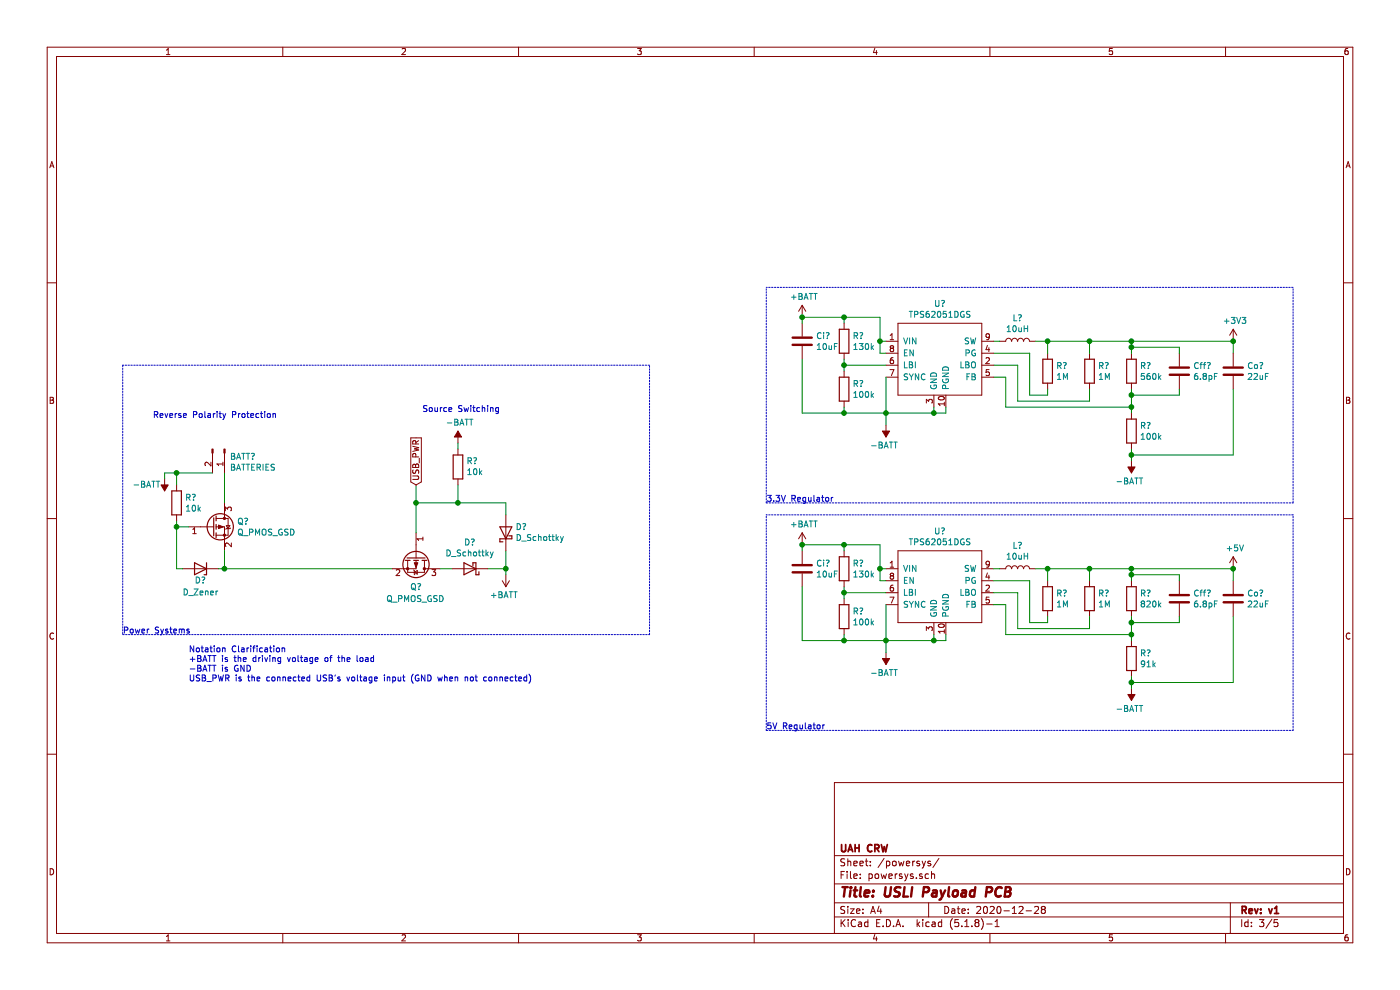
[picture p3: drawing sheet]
EESchema Schematic File Version 4
EELAYER 30 0
EELAYER END
$Descr A4 11693 8268
encoding utf-8
Sheet 3 5
Title "USLI Payload PCB"
Date "2020-12-28"
Rev "v1"
Comp "UAH CRW"
Comment1 ""
Comment2 ""
Comment3 ""
Comment4 ""
$EndDescr
$Comp
L CRW_PCB_v1:TPS62051DGS U?
U 1 1
P 7850 3000
AR Path="/6008F2C2" Ref="U?"  Part="1" 
AR Path="/6005F8A6/6008F2C2" Ref="U?"  Part="1" 
F 0 "U?" H 7850 3465 50  0000 C CNN
F 1 "TPS62051DGS" H 7850 3374 50  0000 C CNN
F 2 "CRW_PCB_v1:TPS62051DGS_VSSOP" H 7650 2750 50  0001 C CNN
F 3 "" H 7650 2750 50  0001 C CNN
	1    7850 3000
	1    0    0    -1  
$EndComp
$Comp
L Device:L L?
U 1 1
P 8500 2850
AR Path="/6008F2C8" Ref="L?"  Part="1" 
AR Path="/6005F8A6/6008F2C8" Ref="L?"  Part="1" 
F 0 "L?" V 8690 2850 50  0000 C CNN
F 1 "10uH" V 8599 2850 50  0000 C CNN
F 2 "Inductor_SMD:L_Taiyo-Yuden_NR-60xx" H 8500 2850 50  0001 C CNN
F 3 "~" H 8500 2850 50  0001 C CNN
	1    8500 2850
	0    -1   -1   0   
$EndComp
$Comp
L Device:C Ci?
U 1 1
P 6700 2850
AR Path="/6008F2CE" Ref="Ci?"  Part="1" 
AR Path="/6005F8A6/6008F2CE" Ref="Ci?"  Part="1" 
F 0 "Ci?" H 6815 2896 50  0000 L CNN
F 1 "10uF" H 6815 2805 50  0000 L CNN
F 2 "Capacitor_SMD:C_0805_2012Metric_Pad1.18x1.45mm_HandSolder" H 6738 2700 50  0001 C CNN
F 3 "~" H 6700 2850 50  0001 C CNN
	1    6700 2850
	1    0    0    -1  
$EndComp
$Comp
L Device:R R?
U 1 1
P 7050 2850
AR Path="/6008F2D4" Ref="R?"  Part="1" 
AR Path="/6005F8A6/6008F2D4" Ref="R?"  Part="1" 
F 0 "R?" H 7120 2896 50  0000 L CNN
F 1 "130k" H 7120 2805 50  0000 L CNN
F 2 "Resistor_SMD:R_0402_1005Metric_Pad0.72x0.64mm_HandSolder" V 6980 2850 50  0001 C CNN
F 3 "~" H 7050 2850 50  0001 C CNN
	1    7050 2850
	1    0    0    -1  
$EndComp
$Comp
L Device:R R?
U 1 1
P 7050 3250
AR Path="/6008F2DA" Ref="R?"  Part="1" 
AR Path="/6005F8A6/6008F2DA" Ref="R?"  Part="1" 
F 0 "R?" H 7120 3296 50  0000 L CNN
F 1 "100k" H 7120 3205 50  0000 L CNN
F 2 "Resistor_SMD:R_0402_1005Metric_Pad0.72x0.64mm_HandSolder" V 6980 3250 50  0001 C CNN
F 3 "~" H 7050 3250 50  0001 C CNN
	1    7050 3250
	1    0    0    -1  
$EndComp
$Comp
L Device:R R?
U 1 1
P 9450 3100
AR Path="/6008F2E0" Ref="R?"  Part="1" 
AR Path="/6005F8A6/6008F2E0" Ref="R?"  Part="1" 
F 0 "R?" H 9520 3146 50  0000 L CNN
F 1 "560k" H 9520 3055 50  0000 L CNN
F 2 "Resistor_SMD:R_0402_1005Metric_Pad0.72x0.64mm_HandSolder" V 9380 3100 50  0001 C CNN
F 3 "~" H 9450 3100 50  0001 C CNN
	1    9450 3100
	1    0    0    -1  
$EndComp
$Comp
L Device:R R?
U 1 1
P 9450 3600
AR Path="/6008F2E6" Ref="R?"  Part="1" 
AR Path="/6005F8A6/6008F2E6" Ref="R?"  Part="1" 
F 0 "R?" H 9520 3646 50  0000 L CNN
F 1 "100k" H 9520 3555 50  0000 L CNN
F 2 "Resistor_SMD:R_0402_1005Metric_Pad0.72x0.64mm_HandSolder" V 9380 3600 50  0001 C CNN
F 3 "~" H 9450 3600 50  0001 C CNN
	1    9450 3600
	1    0    0    -1  
$EndComp
$Comp
L Device:C Cff?
U 1 1
P 9850 3100
AR Path="/6008F2EC" Ref="Cff?"  Part="1" 
AR Path="/6005F8A6/6008F2EC" Ref="Cff?"  Part="1" 
F 0 "Cff?" H 9965 3146 50  0000 L CNN
F 1 "6.8pF" H 9965 3055 50  0000 L CNN
F 2 "Capacitor_SMD:C_0402_1005Metric_Pad0.74x0.62mm_HandSolder" H 9888 2950 50  0001 C CNN
F 3 "~" H 9850 3100 50  0001 C CNN
	1    9850 3100
	1    0    0    -1  
$EndComp
$Comp
L Device:R R?
U 1 1
P 8750 3100
AR Path="/6008F2F2" Ref="R?"  Part="1" 
AR Path="/6005F8A6/6008F2F2" Ref="R?"  Part="1" 
F 0 "R?" H 8820 3146 50  0000 L CNN
F 1 "1M" H 8820 3055 50  0000 L CNN
F 2 "Resistor_SMD:R_0402_1005Metric_Pad0.72x0.64mm_HandSolder" V 8680 3100 50  0001 C CNN
F 3 "~" H 8750 3100 50  0001 C CNN
	1    8750 3100
	1    0    0    -1  
$EndComp
$Comp
L Device:R R?
U 1 1
P 9100 3100
AR Path="/6008F2F8" Ref="R?"  Part="1" 
AR Path="/6005F8A6/6008F2F8" Ref="R?"  Part="1" 
F 0 "R?" H 9170 3146 50  0000 L CNN
F 1 "1M" H 9170 3055 50  0000 L CNN
F 2 "Resistor_SMD:R_0402_1005Metric_Pad0.72x0.64mm_HandSolder" V 9030 3100 50  0001 C CNN
F 3 "~" H 9100 3100 50  0001 C CNN
	1    9100 3100
	1    0    0    -1  
$EndComp
$Comp
L Device:C Co?
U 1 1
P 10300 3100
AR Path="/6008F2FE" Ref="Co?"  Part="1" 
AR Path="/6005F8A6/6008F2FE" Ref="Co?"  Part="1" 
F 0 "Co?" H 10415 3146 50  0000 L CNN
F 1 "22uF" H 10415 3055 50  0000 L CNN
F 2 "Capacitor_SMD:C_0805_2012Metric_Pad1.18x1.45mm_HandSolder" H 10338 2950 50  0001 C CNN
F 3 "~" H 10300 3100 50  0001 C CNN
	1    10300 3100
	1    0    0    -1  
$EndComp
Wire Wire Line
	7400 3050 7050 3050
Wire Wire Line
	7050 3050 7050 3000
Wire Wire Line
	7800 3450 7800 3400
Wire Wire Line
	7350 2950 7400 2950
Wire Wire Line
	7400 2850 7350 2850
Wire Wire Line
	7350 2850 7350 2950
Connection ~ 9450 3400
Wire Wire Line
	9450 3400 9450 3450
Wire Wire Line
	8350 2850 8300 2850
Wire Wire Line
	8750 2950 8750 2850
Wire Wire Line
	8750 2850 8650 2850
Wire Wire Line
	9100 3250 9100 3350
Wire Wire Line
	7900 3400 7900 3450
Wire Wire Line
	7900 3450 7800 3450
Connection ~ 7800 3450
Wire Wire Line
	9850 2900 9450 2900
Wire Wire Line
	9450 2850 9100 2850
Connection ~ 8750 2850
Wire Wire Line
	9100 2950 9100 2850
Connection ~ 9100 2850
Wire Wire Line
	9100 2850 8750 2850
Wire Wire Line
	10300 2950 10300 2850
Wire Wire Line
	10300 2850 9450 2850
Connection ~ 9450 2850
Wire Wire Line
	9850 2900 9850 2950
Wire Wire Line
	9850 3250 9850 3300
Wire Wire Line
	9850 3300 9450 3300
Wire Wire Line
	8600 2950 8300 2950
Wire Wire Line
	9100 3350 8500 3350
Wire Wire Line
	8500 3350 8500 3050
Wire Wire Line
	8500 3050 8300 3050
Wire Wire Line
	8400 3150 8400 3400
Wire Wire Line
	8400 3400 9450 3400
Wire Wire Line
	8300 3150 8400 3150
Wire Wire Line
	8750 3300 8600 3300
Wire Wire Line
	8750 3250 8750 3300
Wire Wire Line
	8600 2950 8600 3300
Connection ~ 9450 2900
Wire Wire Line
	9450 2900 9450 2850
Wire Wire Line
	9450 2900 9450 2950
Wire Wire Line
	9450 3250 9450 3300
Connection ~ 9450 3300
Wire Wire Line
	9450 3300 9450 3400
Wire Wire Line
	7800 3450 7400 3450
Wire Wire Line
	7400 3150 7400 3450
Connection ~ 7400 3450
Wire Wire Line
	7400 3450 7050 3450
Wire Wire Line
	7050 3100 7050 3050
Connection ~ 7050 3050
Wire Wire Line
	7050 3400 7050 3450
Wire Wire Line
	7350 2850 7350 2650
Wire Wire Line
	7350 2650 7050 2650
Wire Wire Line
	6700 2650 6700 2700
Connection ~ 7350 2850
Wire Wire Line
	7050 2700 7050 2650
Connection ~ 7050 2650
Wire Wire Line
	7050 2650 6700 2650
Wire Wire Line
	7400 3450 7400 3550
Wire Wire Line
	7050 3450 6700 3450
Wire Wire Line
	6700 3450 6700 3000
Connection ~ 7050 3450
Wire Wire Line
	9450 3750 9450 3800
Wire Wire Line
	10300 3250 10300 3800
Wire Wire Line
	10300 3800 9450 3800
Connection ~ 9450 3800
Wire Wire Line
	9450 3800 9450 3850
Wire Notes Line
	10800 4200 10800 2400
Wire Notes Line
	10800 2400 6400 2400
Wire Notes Line
	6400 4200 10800 4200
Wire Notes Line
	6400 4200 6400 2400
Text Notes 6400 4200 0    50   ~ 0
3.3V Regulator
$Comp
L power:+3V3 #PWR?
U 1 1
P 10300 2850
AR Path="/6008F34B" Ref="#PWR?"  Part="1" 
AR Path="/6005F8A6/6008F34B" Ref="#PWR?"  Part="1" 
F 0 "#PWR?" H 10300 2700 50  0001 C CNN
F 1 "+3V3" H 10315 3023 50  0000 C CNN
F 2 "" H 10300 2850 50  0001 C CNN
F 3 "" H 10300 2850 50  0001 C CNN
	1    10300 2850
	1    0    0    -1  
$EndComp
Connection ~ 10300 2850
$Comp
L power:+BATT #PWR?
U 1 1
P 6700 2650
AR Path="/6008F352" Ref="#PWR?"  Part="1" 
AR Path="/6005F8A6/6008F352" Ref="#PWR?"  Part="1" 
F 0 "#PWR?" H 6700 2500 50  0001 C CNN
F 1 "+BATT" H 6715 2823 50  0000 C CNN
F 2 "" H 6700 2650 50  0001 C CNN
F 3 "" H 6700 2650 50  0001 C CNN
	1    6700 2650
	1    0    0    -1  
$EndComp
Connection ~ 6700 2650
$Comp
L power:-BATT #PWR?
U 1 1
P 7400 3550
AR Path="/6008F359" Ref="#PWR?"  Part="1" 
AR Path="/6005F8A6/6008F359" Ref="#PWR?"  Part="1" 
F 0 "#PWR?" H 7400 3400 50  0001 C CNN
F 1 "-BATT" H 7415 3723 50  0000 C CNN
F 2 "" H 7400 3550 50  0001 C CNN
F 3 "" H 7400 3550 50  0001 C CNN
	1    7400 3550
	-1   0    0    1   
$EndComp
$Comp
L power:-BATT #PWR?
U 1 1
P 9450 3850
AR Path="/6008F35F" Ref="#PWR?"  Part="1" 
AR Path="/6005F8A6/6008F35F" Ref="#PWR?"  Part="1" 
F 0 "#PWR?" H 9450 3700 50  0001 C CNN
F 1 "-BATT" H 9465 4023 50  0000 C CNN
F 2 "" H 9450 3850 50  0001 C CNN
F 3 "" H 9450 3850 50  0001 C CNN
	1    9450 3850
	-1   0    0    1   
$EndComp
$Comp
L CRW_PCB_v1:TPS62051DGS U?
U 1 1
P 7850 4900
AR Path="/6008F365" Ref="U?"  Part="1" 
AR Path="/6005F8A6/6008F365" Ref="U?"  Part="1" 
F 0 "U?" H 7850 5365 50  0000 C CNN
F 1 "TPS62051DGS" H 7850 5274 50  0000 C CNN
F 2 "CRW_PCB_v1:TPS62051DGS_VSSOP" H 7650 4650 50  0001 C CNN
F 3 "" H 7650 4650 50  0001 C CNN
	1    7850 4900
	1    0    0    -1  
$EndComp
$Comp
L Device:L L?
U 1 1
P 8500 4750
AR Path="/6008F36B" Ref="L?"  Part="1" 
AR Path="/6005F8A6/6008F36B" Ref="L?"  Part="1" 
F 0 "L?" V 8690 4750 50  0000 C CNN
F 1 "10uH" V 8599 4750 50  0000 C CNN
F 2 "Inductor_SMD:L_Taiyo-Yuden_NR-60xx" H 8500 4750 50  0001 C CNN
F 3 "~" H 8500 4750 50  0001 C CNN
	1    8500 4750
	0    -1   -1   0   
$EndComp
$Comp
L Device:C Ci?
U 1 1
P 6700 4750
AR Path="/6008F371" Ref="Ci?"  Part="1" 
AR Path="/6005F8A6/6008F371" Ref="Ci?"  Part="1" 
F 0 "Ci?" H 6815 4796 50  0000 L CNN
F 1 "10uF" H 6815 4705 50  0000 L CNN
F 2 "Capacitor_SMD:C_0805_2012Metric_Pad1.18x1.45mm_HandSolder" H 6738 4600 50  0001 C CNN
F 3 "~" H 6700 4750 50  0001 C CNN
	1    6700 4750
	1    0    0    -1  
$EndComp
$Comp
L Device:R R?
U 1 1
P 7050 4750
AR Path="/6008F377" Ref="R?"  Part="1" 
AR Path="/6005F8A6/6008F377" Ref="R?"  Part="1" 
F 0 "R?" H 7120 4796 50  0000 L CNN
F 1 "130k" H 7120 4705 50  0000 L CNN
F 2 "Resistor_SMD:R_0402_1005Metric_Pad0.72x0.64mm_HandSolder" V 6980 4750 50  0001 C CNN
F 3 "~" H 7050 4750 50  0001 C CNN
	1    7050 4750
	1    0    0    -1  
$EndComp
$Comp
L Device:R R?
U 1 1
P 7050 5150
AR Path="/6008F37D" Ref="R?"  Part="1" 
AR Path="/6005F8A6/6008F37D" Ref="R?"  Part="1" 
F 0 "R?" H 7120 5196 50  0000 L CNN
F 1 "100k" H 7120 5105 50  0000 L CNN
F 2 "Resistor_SMD:R_0402_1005Metric_Pad0.72x0.64mm_HandSolder" V 6980 5150 50  0001 C CNN
F 3 "~" H 7050 5150 50  0001 C CNN
	1    7050 5150
	1    0    0    -1  
$EndComp
$Comp
L Device:R R?
U 1 1
P 9450 5000
AR Path="/6008F383" Ref="R?"  Part="1" 
AR Path="/6005F8A6/6008F383" Ref="R?"  Part="1" 
F 0 "R?" H 9520 5046 50  0000 L CNN
F 1 "820k" H 9520 4955 50  0000 L CNN
F 2 "Resistor_SMD:R_0402_1005Metric_Pad0.72x0.64mm_HandSolder" V 9380 5000 50  0001 C CNN
F 3 "~" H 9450 5000 50  0001 C CNN
	1    9450 5000
	1    0    0    -1  
$EndComp
$Comp
L Device:R R?
U 1 1
P 9450 5500
AR Path="/6008F389" Ref="R?"  Part="1" 
AR Path="/6005F8A6/6008F389" Ref="R?"  Part="1" 
F 0 "R?" H 9520 5546 50  0000 L CNN
F 1 "91k" H 9520 5455 50  0000 L CNN
F 2 "Resistor_SMD:R_0402_1005Metric_Pad0.72x0.64mm_HandSolder" V 9380 5500 50  0001 C CNN
F 3 "~" H 9450 5500 50  0001 C CNN
	1    9450 5500
	1    0    0    -1  
$EndComp
$Comp
L Device:C Cff?
U 1 1
P 9850 5000
AR Path="/6008F38F" Ref="Cff?"  Part="1" 
AR Path="/6005F8A6/6008F38F" Ref="Cff?"  Part="1" 
F 0 "Cff?" H 9965 5046 50  0000 L CNN
F 1 "6.8pF" H 9965 4955 50  0000 L CNN
F 2 "Capacitor_SMD:C_0402_1005Metric_Pad0.74x0.62mm_HandSolder" H 9888 4850 50  0001 C CNN
F 3 "~" H 9850 5000 50  0001 C CNN
	1    9850 5000
	1    0    0    -1  
$EndComp
$Comp
L Device:R R?
U 1 1
P 8750 5000
AR Path="/6008F395" Ref="R?"  Part="1" 
AR Path="/6005F8A6/6008F395" Ref="R?"  Part="1" 
F 0 "R?" H 8820 5046 50  0000 L CNN
F 1 "1M" H 8820 4955 50  0000 L CNN
F 2 "Resistor_SMD:R_0402_1005Metric_Pad0.72x0.64mm_HandSolder" V 8680 5000 50  0001 C CNN
F 3 "~" H 8750 5000 50  0001 C CNN
	1    8750 5000
	1    0    0    -1  
$EndComp
$Comp
L Device:R R?
U 1 1
P 9100 5000
AR Path="/6008F39B" Ref="R?"  Part="1" 
AR Path="/6005F8A6/6008F39B" Ref="R?"  Part="1" 
F 0 "R?" H 9170 5046 50  0000 L CNN
F 1 "1M" H 9170 4955 50  0000 L CNN
F 2 "Resistor_SMD:R_0402_1005Metric_Pad0.72x0.64mm_HandSolder" V 9030 5000 50  0001 C CNN
F 3 "~" H 9100 5000 50  0001 C CNN
	1    9100 5000
	1    0    0    -1  
$EndComp
$Comp
L Device:C Co?
U 1 1
P 10300 5000
AR Path="/6008F3A1" Ref="Co?"  Part="1" 
AR Path="/6005F8A6/6008F3A1" Ref="Co?"  Part="1" 
F 0 "Co?" H 10415 5046 50  0000 L CNN
F 1 "22uF" H 10415 4955 50  0000 L CNN
F 2 "Capacitor_SMD:C_0805_2012Metric_Pad1.18x1.45mm_HandSolder" H 10338 4850 50  0001 C CNN
F 3 "~" H 10300 5000 50  0001 C CNN
	1    10300 5000
	1    0    0    -1  
$EndComp
Wire Wire Line
	7400 4950 7050 4950
Wire Wire Line
	7050 4950 7050 4900
Wire Wire Line
	7800 5350 7800 5300
Wire Wire Line
	7350 4850 7400 4850
Wire Wire Line
	7400 4750 7350 4750
Wire Wire Line
	7350 4750 7350 4850
Connection ~ 9450 5300
Wire Wire Line
	9450 5300 9450 5350
Wire Wire Line
	8350 4750 8300 4750
Wire Wire Line
	8750 4850 8750 4750
Wire Wire Line
	8750 4750 8650 4750
Wire Wire Line
	9100 5150 9100 5250
Wire Wire Line
	7900 5300 7900 5350
Wire Wire Line
	7900 5350 7800 5350
Connection ~ 7800 5350
Wire Wire Line
	9850 4800 9450 4800
Wire Wire Line
	9450 4750 9100 4750
Connection ~ 8750 4750
Wire Wire Line
	9100 4850 9100 4750
Connection ~ 9100 4750
Wire Wire Line
	9100 4750 8750 4750
Wire Wire Line
	10300 4850 10300 4750
Wire Wire Line
	10300 4750 9450 4750
Connection ~ 9450 4750
Wire Wire Line
	9850 4800 9850 4850
Wire Wire Line
	9850 5150 9850 5200
Wire Wire Line
	9850 5200 9450 5200
Wire Wire Line
	8600 4850 8300 4850
Wire Wire Line
	9100 5250 8500 5250
Wire Wire Line
	8500 5250 8500 4950
Wire Wire Line
	8500 4950 8300 4950
Wire Wire Line
	8400 5050 8400 5300
Wire Wire Line
	8400 5300 9450 5300
Wire Wire Line
	8300 5050 8400 5050
Wire Wire Line
	8750 5200 8600 5200
Wire Wire Line
	8750 5150 8750 5200
Wire Wire Line
	8600 4850 8600 5200
Connection ~ 9450 4800
Wire Wire Line
	9450 4800 9450 4750
Wire Wire Line
	9450 4800 9450 4850
Wire Wire Line
	9450 5150 9450 5200
Connection ~ 9450 5200
Wire Wire Line
	9450 5200 9450 5300
Wire Wire Line
	7800 5350 7400 5350
Wire Wire Line
	7400 5050 7400 5350
Connection ~ 7400 5350
Wire Wire Line
	7400 5350 7050 5350
Wire Wire Line
	7050 5000 7050 4950
Connection ~ 7050 4950
Wire Wire Line
	7050 5300 7050 5350
Wire Wire Line
	7350 4750 7350 4550
Wire Wire Line
	7350 4550 7050 4550
Wire Wire Line
	6700 4550 6700 4600
Connection ~ 7350 4750
Wire Wire Line
	7050 4600 7050 4550
Connection ~ 7050 4550
Wire Wire Line
	7050 4550 6700 4550
Wire Wire Line
	7400 5350 7400 5450
Wire Wire Line
	7050 5350 6700 5350
Wire Wire Line
	6700 5350 6700 4900
Connection ~ 7050 5350
Wire Wire Line
	9450 5650 9450 5700
Wire Wire Line
	10300 5150 10300 5700
Wire Wire Line
	10300 5700 9450 5700
Connection ~ 9450 5700
Wire Wire Line
	9450 5700 9450 5750
Wire Notes Line
	10800 6100 10800 4300
Wire Notes Line
	10800 4300 6400 4300
Wire Notes Line
	6400 6100 10800 6100
Wire Notes Line
	6400 6100 6400 4300
Text Notes 6400 6100 0    50   ~ 0
5V Regulator
$Comp
L power:+BATT #PWR?
U 1 1
P 6700 4550
AR Path="/6008F3EE" Ref="#PWR?"  Part="1" 
AR Path="/6005F8A6/6008F3EE" Ref="#PWR?"  Part="1" 
F 0 "#PWR?" H 6700 4400 50  0001 C CNN
F 1 "+BATT" H 6715 4723 50  0000 C CNN
F 2 "" H 6700 4550 50  0001 C CNN
F 3 "" H 6700 4550 50  0001 C CNN
	1    6700 4550
	1    0    0    -1  
$EndComp
Connection ~ 6700 4550
$Comp
L power:-BATT #PWR?
U 1 1
P 7400 5450
AR Path="/6008F3F5" Ref="#PWR?"  Part="1" 
AR Path="/6005F8A6/6008F3F5" Ref="#PWR?"  Part="1" 
F 0 "#PWR?" H 7400 5300 50  0001 C CNN
F 1 "-BATT" H 7415 5623 50  0000 C CNN
F 2 "" H 7400 5450 50  0001 C CNN
F 3 "" H 7400 5450 50  0001 C CNN
	1    7400 5450
	-1   0    0    1   
$EndComp
$Comp
L power:-BATT #PWR?
U 1 1
P 9450 5750
AR Path="/6008F3FB" Ref="#PWR?"  Part="1" 
AR Path="/6005F8A6/6008F3FB" Ref="#PWR?"  Part="1" 
F 0 "#PWR?" H 9450 5600 50  0001 C CNN
F 1 "-BATT" H 9465 5923 50  0000 C CNN
F 2 "" H 9450 5750 50  0001 C CNN
F 3 "" H 9450 5750 50  0001 C CNN
	1    9450 5750
	-1   0    0    1   
$EndComp
$Comp
L power:+5V #PWR?
U 1 1
P 10300 4750
AR Path="/6008F401" Ref="#PWR?"  Part="1" 
AR Path="/6005F8A6/6008F401" Ref="#PWR?"  Part="1" 
F 0 "#PWR?" H 10300 4600 50  0001 C CNN
F 1 "+5V" H 10315 4923 50  0000 C CNN
F 2 "" H 10300 4750 50  0001 C CNN
F 3 "" H 10300 4750 50  0001 C CNN
	1    10300 4750
	1    0    0    -1  
$EndComp
Connection ~ 10300 4750
$Comp
L Device:D_Zener D?
U 1 1
P 1675 4750
AR Path="/6008F408" Ref="D?"  Part="1" 
AR Path="/6005F8A6/6008F408" Ref="D?"  Part="1" 
F 0 "D?" H 1675 4850 50  0000 C CNN
F 1 "D_Zener" H 1675 4950 50  0000 C CNN
F 2 "Diode_SMD:D_SOD-123" H 1675 4750 50  0001 C CNN
F 3 "~" H 1675 4750 50  0001 C CNN
	1    1675 4750
	-1   0    0    1   
$EndComp
$Comp
L Device:R R?
U 1 1
P 1475 4200
AR Path="/6008F40E" Ref="R?"  Part="1" 
AR Path="/6005F8A6/6008F40E" Ref="R?"  Part="1" 
F 0 "R?" H 1545 4246 50  0000 L CNN
F 1 "10k" H 1545 4155 50  0000 L CNN
F 2 "Resistor_SMD:R_0402_1005Metric_Pad0.72x0.64mm_HandSolder" V 1405 4200 50  0001 C CNN
F 3 "~" H 1475 4200 50  0001 C CNN
	1    1475 4200
	1    0    0    -1  
$EndComp
Wire Wire Line
	1475 4400 1475 4350
Connection ~ 1475 4400
Wire Wire Line
	1475 4400 1475 4750
Wire Wire Line
	1825 4750 1875 4750
Wire Wire Line
	1875 4750 1875 4600
$Comp
L power:+BATT #PWR?
U 1 1
P 4225 4800
AR Path="/6008F419" Ref="#PWR?"  Part="1" 
AR Path="/6005F8A6/6008F419" Ref="#PWR?"  Part="1" 
F 0 "#PWR?" H 4225 4650 50  0001 C CNN
F 1 "+BATT" H 4240 4973 50  0000 C CNN
F 2 "" H 4225 4800 50  0001 C CNN
F 3 "" H 4225 4800 50  0001 C CNN
	1    4225 4800
	-1   0    0    1   
$EndComp
Connection ~ 1875 4750
Wire Wire Line
	1475 4400 1575 4400
Wire Wire Line
	1525 4750 1475 4750
$Comp
L Device:Q_PMOS_GSD Q?
U 1 1
P 1775 4400
AR Path="/6008F422" Ref="Q?"  Part="1" 
AR Path="/6005F8A6/6008F422" Ref="Q?"  Part="1" 
F 0 "Q?" H 1980 4446 50  0000 L CNN
F 1 "Q_PMOS_GSD" H 1980 4355 50  0000 L CNN
F 2 "Package_TO_SOT_SMD:SC-59_Handsoldering" H 1975 4500 50  0001 C CNN
F 3 "~" H 1775 4400 50  0001 C CNN
	1    1775 4400
	1    0    0    -1  
$EndComp
Wire Notes Line
	1025 3050 1025 5300
Wire Notes Line
	1025 5300 5425 5300
Wire Notes Line
	5425 3050 1025 3050
Text Notes 1025 5300 0    50   ~ 0
Power Systems
Text Notes 1275 3500 0    50   ~ 0
Reverse Polarity Protection
Wire Notes Line
	5425 5300 5425 3050
Wire Wire Line
	1875 3950 1875 4200
Wire Wire Line
	1775 3950 1475 3950
Wire Wire Line
	1475 3950 1475 4050
Connection ~ 1475 3950
Wire Wire Line
	1375 4000 1375 3950
Wire Wire Line
	1375 3950 1475 3950
$Comp
L Device:R R?
U 1 1
P 3825 3900
AR Path="/6008F434" Ref="R?"  Part="1" 
AR Path="/6005F8A6/6008F434" Ref="R?"  Part="1" 
F 0 "R?" H 3755 3854 50  0000 R CNN
F 1 "10k" H 3755 3945 50  0000 R CNN
F 2 "Resistor_SMD:R_0402_1005Metric_Pad0.72x0.64mm_HandSolder" V 3755 3900 50  0001 C CNN
F 3 "~" H 3825 3900 50  0001 C CNN
	1    3825 3900
	-1   0    0    1   
$EndComp
$Comp
L Device:D_Schottky D?
U 1 1
P 4225 4450
AR Path="/6008F43A" Ref="D?"  Part="1" 
AR Path="/6005F8A6/6008F43A" Ref="D?"  Part="1" 
F 0 "D?" V 4271 4370 50  0000 R CNN
F 1 "D_Schottky" V 4180 4370 50  0000 R CNN
F 2 "Diode_SMD:D_SMB" H 4225 4450 50  0001 C CNN
F 3 "~" H 4225 4450 50  0001 C CNN
	1    4225 4450
	0    -1   -1   0   
$EndComp
Text GLabel 3475 4050 1    50   Input ~ 0
USB_PWR
$Comp
L Device:Q_PMOS_GSD Q?
U 1 1
P 3475 4650
AR Path="/6008F441" Ref="Q?"  Part="1" 
AR Path="/6005F8A6/6008F441" Ref="Q?"  Part="1" 
F 0 "Q?" V 3725 4600 50  0000 L CNN
F 1 "Q_PMOS_GSD" V 3825 4400 50  0000 L CNN
F 2 "Package_TO_SOT_SMD:SC-59_Handsoldering" H 3675 4750 50  0001 C CNN
F 3 "~" H 3475 4650 50  0001 C CNN
	1    3475 4650
	0    1    1    0   
$EndComp
$Comp
L Device:D_Schottky D?
U 1 1
P 3925 4750
AR Path="/6008F447" Ref="D?"  Part="1" 
AR Path="/6005F8A6/6008F447" Ref="D?"  Part="1" 
F 0 "D?" H 3925 4533 50  0000 C CNN
F 1 "D_Schottky" H 3925 4624 50  0000 C CNN
F 2 "Diode_SMD:D_SMB" H 3925 4750 50  0001 C CNN
F 3 "~" H 3925 4750 50  0001 C CNN
	1    3925 4750
	-1   0    0    1   
$EndComp
Wire Wire Line
	3775 4750 3675 4750
$Comp
L power:-BATT #PWR?
U 1 1
P 1375 4000
AR Path="/6008F44E" Ref="#PWR?"  Part="1" 
AR Path="/6005F8A6/6008F44E" Ref="#PWR?"  Part="1" 
F 0 "#PWR?" H 1375 3850 50  0001 C CNN
F 1 "-BATT" H 1525 4050 50  0000 C CNN
F 2 "" H 1375 4000 50  0001 C CNN
F 3 "" H 1375 4000 50  0001 C CNN
	1    1375 4000
	-1   0    0    1   
$EndComp
Text Notes 1575 5700 0    50   ~ 0
Notation Clarification\n+BATT is the driving voltage of the load\n-BATT is GND\nUSB_PWR is the connected USB's voltage input (GND when not connected)
Wire Wire Line
	4225 4750 4225 4800
Wire Wire Line
	4075 4750 4225 4750
Wire Wire Line
	4225 4600 4225 4750
Connection ~ 4225 4750
Wire Wire Line
	3475 4050 3475 4200
Wire Wire Line
	4225 4300 4225 4200
Wire Wire Line
	4225 4200 3825 4200
Connection ~ 3475 4200
Wire Wire Line
	3475 4200 3475 4450
Connection ~ 3825 4200
Wire Wire Line
	3825 4200 3475 4200
Wire Wire Line
	3825 4050 3825 4200
$Comp
L power:-BATT #PWR?
U 1 1
P 3825 3700
AR Path="/6008F461" Ref="#PWR?"  Part="1" 
AR Path="/6005F8A6/6008F461" Ref="#PWR?"  Part="1" 
F 0 "#PWR?" H 3825 3550 50  0001 C CNN
F 1 "-BATT" H 3840 3873 50  0000 C CNN
F 2 "" H 3825 3700 50  0001 C CNN
F 3 "" H 3825 3700 50  0001 C CNN
	1    3825 3700
	1    0    0    -1  
$EndComp
Wire Wire Line
	3825 3700 3825 3750
Wire Wire Line
	1875 4750 3275 4750
Text Notes 3525 3450 0    50   ~ 0
Source Switching
$Comp
L Connector:Conn_01x02_Male BATT?
U 1 1
P 1875 3750
AR Path="/6008F46A" Ref="BATT?"  Part="1" 
AR Path="/6005F8A6/6008F46A" Ref="BATT?"  Part="1" 
F 0 "BATT?" V 1937 3794 50  0000 L CNN
F 1 "BATTERIES" V 2028 3794 50  0000 L CNN
F 2 "Connector_JST:JST_PH_B2B-PH-K_1x02_P2.00mm_Vertical" H 1875 3750 50  0001 C CNN
F 3 "~" H 1875 3750 50  0001 C CNN
	1    1875 3750
	0    1    1    0   
$EndComp
$EndSCHEMATC
